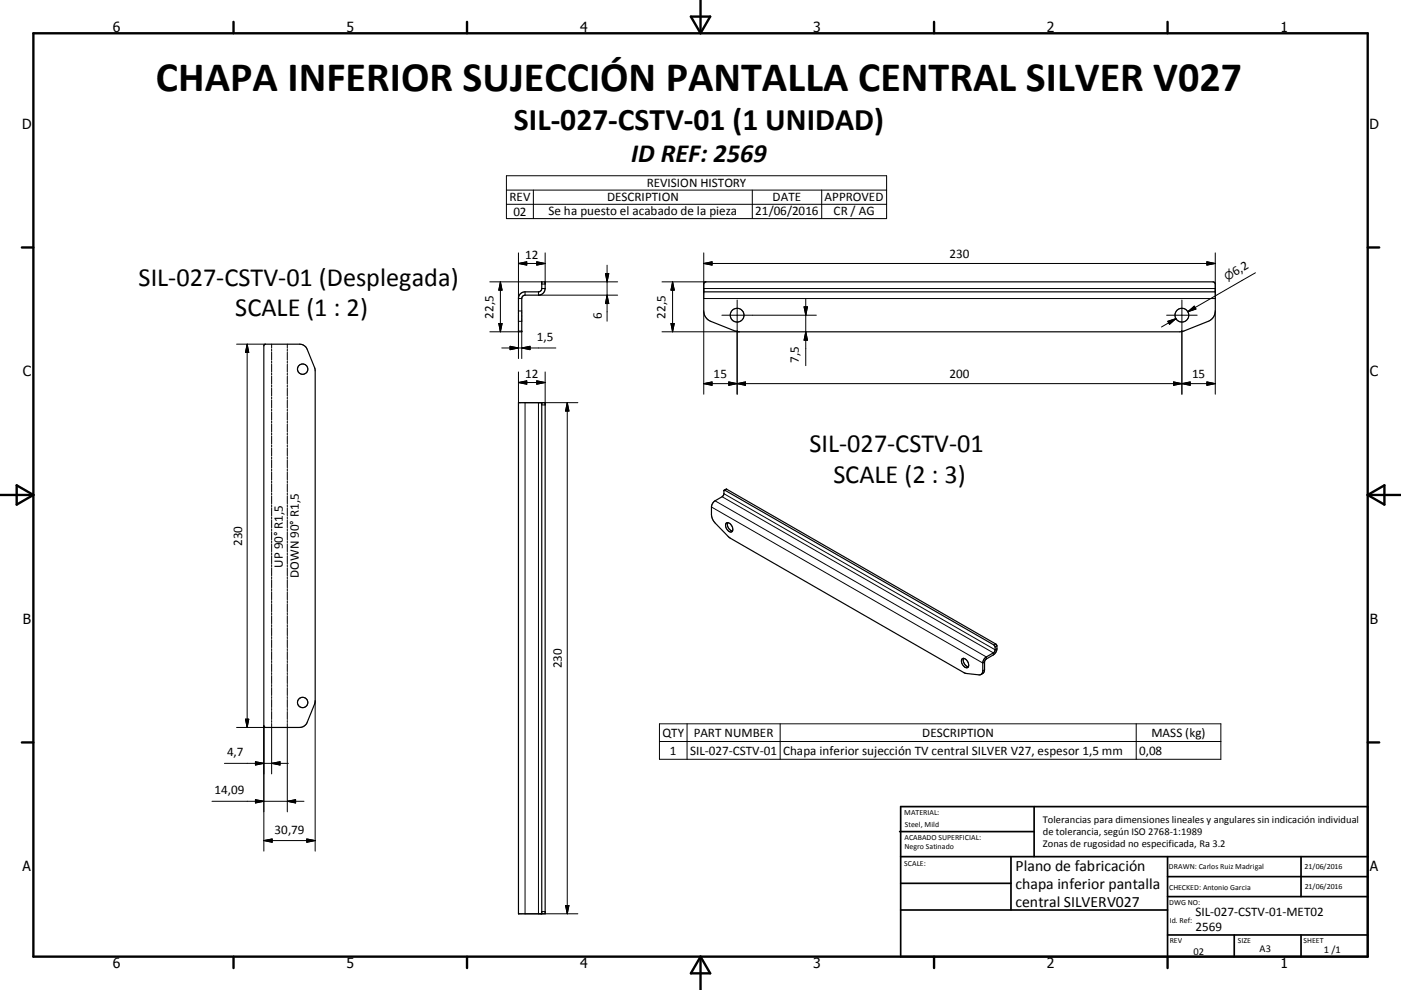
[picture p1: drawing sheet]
<svg xmlns="http://www.w3.org/2000/svg" width="420mm" height="297mm" viewBox="0 0 420 297" stroke-linecap="round" stroke-linejoin="round" font-family="sans-serif">
<g fill="none" stroke="#000" stroke-width=".36">
<path d="M155.9 88.3l1.2-.7 4.8-.1 .5-.7v-2.2h1v2a2.03 2.03 0 0 1-2 2h-4.2l-.7 .5-.1 10.4h-1v-9.9zM211 87.6h153.3M211.1 84.9l.6-.3h152h.3l.3 .6v8.1a3.3 3.3 0 0 1-2.1 3.1l-7.3 2.9-1.2 .2h-132.1l-1.2-.2-7.3-2.9a3.4 3.4 0 0 1-2.1-3.1zM79.2 103.5l.4-.2h10.2a2.5 2.5 0 0 1 2.3 1.5l2.2 5.5 .2 .9v99.1l-.2 .9-2.2 5.5a2.48 2.48 0 0 1-2.3 1.5h-10.2l-.5-.4zM155.4 120.8h8v153.4h-8zM162.4 120.8v153.4M217.1 147.1l80.9 46.4 .3 .6-.2 1.5-2.6 1.6-.7 .9-.2 3.1a1.04 1.04 0 0 1-1.1 1.3l-4.5-.7-70-40.3-5-5.1-.7-1.7v-2.6a2.47 2.47 0 0 1 1.1-1.9l2.4-1.4 .2-.5zM217.1 147.1l.7-.4 80.7 46.5 .4 .6a2.64 2.64 0 0 1-.9 2.5l-2.6 1.6-.2 .6-.1 2.9-.3 .5-.7 .5M217.7 157a1.6 1.6 0 0 1 2 1.8 .77 .77 0 0 1-.6 .9 .77 .77 0 0 1-.9-.6 1.89 1.89 0 0 1-.5-2.1zM218.2 156.8a2.04 2.04 0 0 0 1.4 2.5M288.4 197.7a1.65 1.65 0 0 1 2 1.9 .77 .77 0 0 1-.6 .8 .77 .77 0 0 1-.9-.5 1.84 1.84 0 0 1-.5-2.2zM288.9 197.5a2.06 2.06 0 0 0 1.4 2.5"/>
<circle cx="221" cy="94.6" r="2.07"/>
<circle cx="354.3" cy="94.6" r="2.06"/>
<circle cx="90.7" cy="110.7" r="1.55"/>
<circle cx="90.7" cy="210.8" r="1.55"/>
</g>
<g fill="none" stroke="#000" stroke-width=".3">
<path d="M151.8 52.7h114v12.9h-114zM151.8 57h114M159.9 57v8.6M225.5 57v8.6M246.4 57v8.6M151.8 61.3h114M155.4 75.9v13.7h1M155.4 79h8M155.4 79l2.5-.5v1zM160.9 78.5l2.5 .5-2.5 .5zM163.4 75.9v9.3h-1M182 79.6v16.8"/>
<path d="M211 79h153.3M211 79l2.5-.5v1zM211 75.9v11.7M361.8 78.5l2.5 .5-2.5 .5zM364.3 75.9v11.7M146.8 84.6h15.6M146.8 99.5h8.6M149.5 97.1h1l-.5 2.4zM150 84.6l.5 2.4h-1zM150 84.6v14.9M155.4 93.3h1M155.4 96.4h1"/>
<path d="M157.4 87.6v1M161.4 87.6v1h23.8M162.4 86.6h1M163.4 84.6h21.8M181.5 82.1h1l-.5 2.5zM182 88.6l.5 2.5h-1zM198.5 84.6h13.2M198.5 99.5h23.1M201.2 97.1h1l-.6 2.4zM201.6 84.6v14.9M201.6 84.6l.6 2.4h-1zM211 89.6h153.3"/>
<path d="M211 86.6h153.3M211 93.3v25M216.4 94.6h28.4M221 90v28.3M241.1 92.1h1l-.5 2.5zM241.6 89.6v20.1M241.6 99.5l.5 2.6h-1zM349.8 94.6h9.1M350.1 96.4l2.5-.8-2 1.7zM352.6 95.6l-4.4 2.5M354.3 90v28.3M356.1 93.5l1.9-1.6 .6 .8z"/>
<path d="M358.3 92.3l-2.2 1.2M364.3 93.3v25M376.4 81.8l-20.3 11.7M70.9 103.3h8.7M74.1 103.3v114.9M74.1 103.3l.5 2.4h-1zM81.4 103.3v1.2M81.4 104.8v.5M81.4 105.6v2.4M81.4 108.3v.6M81.4 109.3v2.3M81.4 111.9v.6"/>
<path d="M81.4 112.8v2.4M81.4 115.5v.6M81.4 116.4v2.4M81.4 119.1v.6M86.1 103.3v1.2M86.1 104.8v.5M86.1 105.6v2.4M86.1 108.3v.6M86.1 109.3v2.3M86.1 111.9v.6M86.1 112.8v2.4M86.1 115.5v.6"/>
<path d="M86.1 116.4v2.4M86.1 119.1v.6M150.4 104.4h16.2M152.9 103.9l2.5 .5-2.5 .5zM155.4 107.6v-8.3h1v8.3M155.4 114.8l2.5-.5v1zM155.4 111.6v9.2M155.4 114.8h8M156.4 104.4l2.5-.5v1zM160.9 114.3l2.5 .5-2.5 .5zM163.4 111.6v9.9h-1M211 115.1l2.5-.5v1z"/>
<path d="M211 115.1h153.3M218.5 114.6l5 1v-1l-5 1zM351.8 114.6l5 1v-1l-5 1zM361.8 114.6l2.5 .5-2.5 .5zM81.4 120v2.4M81.4 122.7v.6M81.4 123.6v2.4M81.4 126.3v.6M81.4 127.2v2.4M81.4 129.9v.6M81.4 130.8v2.4M81.4 133.5v.6"/>
<path d="M81.4 134.4v2.4M81.4 137.1v.6M81.4 138v2.4M86.1 120v2.4M86.1 122.7v.6M86.1 123.6v2.4M86.1 126.3v.6M86.1 127.2v2.4M86.1 129.9v.6M86.1 130.8v2.4M86.1 133.5v.6M86.1 134.4v2.4"/>
<path d="M86.1 137.1v.6M86.1 138v2.4M161.4 120.8v153.4M170.1 120.8v153.4M170.1 120.8l.5 2.5h-1zM173.2 120.8h-15.8v153.4h15.8M81.4 140.7v.6M81.4 141.6v2.4M81.4 144.3v.6M81.4 145.2v2.4M81.4 147.9v.6M81.4 148.8v2.4"/>
<path d="M81.4 151.5v.6M81.4 152.4v2.4M81.4 155.1v.6M81.4 156v2.3M81.4 158.7v.6M81.4 159.5v2.5M86.1 140.7v.6M86.1 141.6v2.4M86.1 144.3v.6M86.1 145.2v2.4M86.1 147.9v.6M86.1 148.8v2.4"/>
<path d="M86.1 151.5v.6M86.1 152.4v2.4M86.1 155.1v.6M86.1 156v2.3M86.1 158.7v.6M86.1 159.5v2.5M213.3 152.1l81.3 46.8 .6-.3M214.4 150.2l81.3 46.9v.6M216.5 149l81.3 46.9v.6M217 148.1l81.3 46.9 .6-.4M217.9 146.8l-.5 .3M81.4 162.3v.5"/>
<path d="M81.4 163.2v2.3M81.4 165.8v.7M81.4 166.7v2.4M81.4 169.4v.6M81.4 170.3v2.4M81.4 173v.6M81.4 173.9v2.4M81.4 176.6v.6M81.4 177.5v2.4M86.1 162.3v.5M86.1 163.2v2.3M86.1 165.8v.7"/>
<path d="M86.1 166.7v2.4M86.1 169.4v.6M86.1 170.3v2.4M86.1 173v.6M86.1 173.9v2.4M86.1 176.6v.6M86.1 177.5v2.4M81.4 180.2v.6M81.4 181.1v2.4M81.4 183.8v.6M81.4 184.7v2.4M81.4 187.4v.6"/>
<path d="M81.4 188.3v2.4M81.4 191v.6M81.4 191.9v2.4M81.4 194.6v.6M81.4 195.5v2.4M81.4 198.2v.6M81.4 199.1v2.4M86.1 180.2v.6M86.1 181.1v2.4M86.1 183.8v.6M86.1 184.7v2.4M86.1 187.4v.6"/>
<path d="M86.1 188.3v2.4M86.1 191v.6M86.1 191.9v2.4M86.1 194.6v.6M86.1 195.5v2.4M86.1 198.2v.6M86.1 199.1v2.4M298.5 193.2l-.5 .3M298.9 193.8l-.6 .3M70.9 218.2h8.7M73.6 215.8h1l-.5 2.4zM79.1 217.8v37.6"/>
<path d="M81.4 201.8v.6M81.4 202.7v2.4M81.4 205.4v.6M81.4 206.3v2.4M81.4 209v.6M81.4 209.9v2.4M81.4 212.6v.6M81.4 213.5v2.4M81.4 216.2v.5M81.4 217.1v15.1M86.1 201.8v.6M86.1 202.7v2.4"/>
<path d="M86.1 205.4v.6M86.1 206.3v2.4M86.1 209v.6M86.1 209.9v2.4M86.1 212.6v.6M86.1 213.5v2.4M86.1 216.2v.5M86.1 217.1v26.5M94.5 210.3v45.1M197.7 217.2h168.3v10.6h-168.3zM206 217.2v10.6M233.9 217.2v10.6"/>
<path d="M295.2 200.9l-.6 .3M340.6 217.2v10.6M67.3 229h19.1M76.6 228.5l2.5 .5-2.5 .5zM76.6 239.9l2.5 .5-2.5 .5zM81.4 229l2.6-.5v1zM197.7 222.5h168.3M63.6 240.4h27.5M79.1 252.2h15.4M79.1 252.2l2.5-.5v1zM86.1 240.4l2.5-.5v1zM92 251.7l2.5 .5-2.5 .5z"/>
<path d="M162.4 273.5h1M169.6 271.7h1l-.5 2.5z"/>
</g>
<g fill="none" stroke="#000" stroke-width=".71">
<path d="M10 10h400v277h-400zM70 6.6v3.4M140 6.6v3.4M207.1 5h5.8l-2.9 5zM210 0v10M280 6.6v3.4M350 6.6v3.4M6.6 74.2h3.4M410 74.2h3.5M0 148.5h10M5 145.6l5 2.9-5 2.9zM410 148.5h10.1"/>
<path d="M410 148.5l5.1-2.9v5.8zM6.6 222.7h3.4M410 222.7h3.5M70 287v3.4M140 287v3.4M210 287v10M210 287l2.9 5h-5.8zM280 287v3.4M350 287v3.4"/>
</g>
<g fill="none" stroke="#000" stroke-width=".51">
<path d="M269.7 249.5h40.3M270 242h140v45h-140zM270 257h140M303.1 257v16M310 242v15M350 257v30M390.1 257v12M270 265h33.1M270 273h80M350 269h60M350 263h60M350 280.5h60"/>
<path d="M370 280.5v6.5M390.1 280.5v6.5"/>
</g>
<g fill="#000" stroke="#000" stroke-width=".3">
<path d="M155.4 79l2.5-.5v1zM160.9 78.5l2.5 .5-2.5 .5zM211 79l2.5-.5v1zM361.8 78.5l2.5 .5-2.5 .5zM149.5 97.1h1l-.5 2.4zM150 84.6l.5 2.4h-1zM181.5 82.1h1l-.5 2.5zM182 88.6l.5 2.5h-1zM201.2 97.1h1l-.6 2.4zM201.6 84.6l.6 2.4h-1zM241.1 92.1h1l-.5 2.5zM350.1 96.4l2.5-.8-2 1.7z"/>
<path d="M356.1 93.5l1.9-1.6 .6 .8zM74.1 103.3l.5 2.4h-1zM152.9 103.9l2.5 .5-2.5 .5zM155.4 114.8l2.5-.5v1zM156.4 104.4l2.5-.5v1zM160.9 114.3l2.5 .5-2.5 .5zM211 115.1l2.5-.5v1zM218.5 114.6l2.5 .5-2.5 .5zM221 115.1l2.5-.5v1zM241.6 99.5l.5 2.6h-1zM351.8 114.6l2.5 .5-2.5 .5zM354.3 115.1l2.5-.5v1z"/>
<path d="M361.8 114.6l2.5 .5-2.5 .5zM170.1 120.8l.5 2.5h-1zM73.6 215.8h1l-.5 2.4zM76.6 228.5l2.5 .5-2.5 .5zM81.4 229l2.6-.5v1zM86.1 240.4l2.5-.5v1zM76.6 239.9l2.5 .5-2.5 .5zM79.1 252.2l2.5-.5v1zM92 251.7l2.5 .5-2.5 .5zM169.6 271.7h1l-.5 2.5z"/>
</g>
<text font-size="12.6" x="46.7" y="27.3">CHAPA INFERIOR SUJECCIÓN PANTALLA CENTRAL SILVER V027</text>
<text font-size="9.4" x="154.1" y="39">SIL-027-CSTV-01 (1 UNIDAD)</text>
<g font-size="7.9">
<text x="189.2" y="48.6">ID REF: 2569</text>
<text x="41.6" y="85.8">SIL-027-CSTV-01 (Desplegada)</text>
<text x="70.5" y="94.7">SCALE (1 : 2)</text>
<text x="242.7" y="135.7">SIL-027-CSTV-01</text>
<text x="249.9" y="144.8">SCALE (2 : 3)</text>
</g>
<g font-size="4.7">
<text x="304.5" y="261.2">Plano de fabricación</text>
<text x="304.5" y="266.6">chapa inferior pantalla</text>
<text x="304.5" y="272">central SILVERV027</text>
</g>
<g font-size="4.2">
<text x="33.9" y="9.6">6</text>
<text x="103.9" y="9.6">5</text>
<text x="173.9" y="9.6">4</text>
<text x="243.8" y="9.6">3</text>
<text x="313.9" y="9.6">2</text>
<text x="383.9" y="9.6">1</text>
<text x="6.7" y="38.7">D</text>
<text x="410.5" y="38.7">D</text>
<text x="6.9" y="112.9">C</text>
<text x="410.7" y="112.9">C</text>
<text x="6.9" y="187.1">B</text>
<text x="410.7" y="187.1">B</text>
<text x="6.8" y="261.4">A</text>
<text x="410.7" y="261.4">A</text>
<text x="33.9" y="290.4">6</text>
<text x="103.9" y="290.4">5</text>
<text x="173.9" y="290.4">4</text>
<text x="243.8" y="290.4">3</text>
<text x="313.9" y="290.4">2</text>
<text x="383.9" y="290.4">1</text>
</g>
<g font-size="3.9">
<text x="193.9" y="56.1">REVISION HISTORY</text>
<text x="152.7" y="60.5">REV</text>
<text x="153.9" y="64.7">02</text>
<text x="164.4" y="64.4">Se ha puesto el acabado de la pieza</text>
<text x="182" y="60.5">DESCRIPTION</text>
<text x="226.4" y="64.6">21/06/2016</text>
<text x="231.6" y="60.5">DATE</text>
<text x="247.2" y="60.5">APPROVED</text>
<text x="249.9" y="64.6">CR / AG</text>
<text x="157.5" y="77.6">12</text>
<text x="284.6" y="77.5">230</text>
<text x="370.3" y="82.9" transform="rotate(-30 370.3 82.9)">6,2</text>
<text x="148" y="95.6" transform="rotate(-90 148 95.6)">22,5</text>
<text x="180.4" y="95.6" transform="rotate(-90 180.4 95.6)">6</text>
<text x="199.6" y="95.6" transform="rotate(-90 199.6 95.6)">22,5</text>
<text x="161" y="102.4">1,5</text>
<text x="157.5" y="113.3">12</text>
<text x="214" y="113.5">15</text>
<text x="239.5" y="109" transform="rotate(-90 239.5 109)">7,5</text>
<text x="284.6" y="113.5">200</text>
<text x="357.4" y="113.5">15</text>
<text x="72.6" y="163.7" transform="rotate(-90 72.6 163.7)">230</text>
<text x="84.8" y="170.3" transform="rotate(-90 84.8 170.3)">UP 90° R1,5</text>
<text x="89.6" y="173.4" transform="rotate(-90 89.6 173.4)">DOWN 90° R1,5</text>
<text x="168.5" y="200.5" transform="rotate(-90 168.5 200.5)">230</text>
<text x="198.6" y="221.1">QTY</text>
<text x="208" y="221.1">PART NUMBER</text>
<text x="276.5" y="221.1">DESCRIPTION</text>
<text x="345.2" y="221.1">MASS (kg)</text>
<text x="68.1" y="226.9">4,7</text>
<text x="200.8" y="226.4">1</text>
<text x="206.9" y="226.4">SIL-027-CSTV-01</text>
<text x="234.8" y="226.5">Chapa inferior sujección TV central SILVER V27, espesor 1,5 mm</text>
<text x="341.5" y="226.4">0,08</text>
<text x="64.3" y="238.3">14,09</text>
<text x="82.3" y="250.1">30,79</text>
<text x="358.4" y="274.9">SIL-027-CSTV-01-MET02</text>
<text x="358.4" y="279.4">2569</text>
</g>
<text font-size="3.3" x="367.9" y="84.2" transform="rotate(-30 367.9 84.2)">⌀</text>
<g font-size="3.1">
<text x="312.7" y="246.8">Tolerancias para dimensiones lineales y angulares sin indicación individual</text>
<text x="312.7" y="250.4">de tolerancia, según ISO 2768-1:1989</text>
<text x="312.7" y="254">Zonas de rugosidad no especificada, Ra 3.2</text>
<text x="357.8" y="286.5">02</text>
<text x="377.6" y="285.6">A3</text>
<text x="396.9" y="285.9">1 /1</text>
</g>
<g font-size="2.4">
<text x="271.1" y="244.4">MATERIAL:</text>
<text x="271.2" y="252">ACABADO SUPERFICIAL:</text>
<text x="271.3" y="248">Steel, Mild</text>
<text x="271.2" y="254.7">Negro Satinado</text>
<text x="271.1" y="259.7">SCALE:</text>
<text x="350.4" y="260.8">DRAWN: Carlos Ruiz Madrigal</text>
<text x="391.1" y="260.6">21/06/2016</text>
<text x="350.5" y="267">CHECKED: Antonio Garcia</text>
<text x="391.2" y="266.7">21/06/2016</text>
<text x="350.5" y="271.4">DWG NO:</text>
<text x="350.7" y="276.9">Id. Ref:</text>
<text x="350.7" y="282.8">REV</text>
<text x="371.1" y="282.9">SIZE</text>
<text x="390.8" y="283">SHEET</text>
</g>
</svg>
